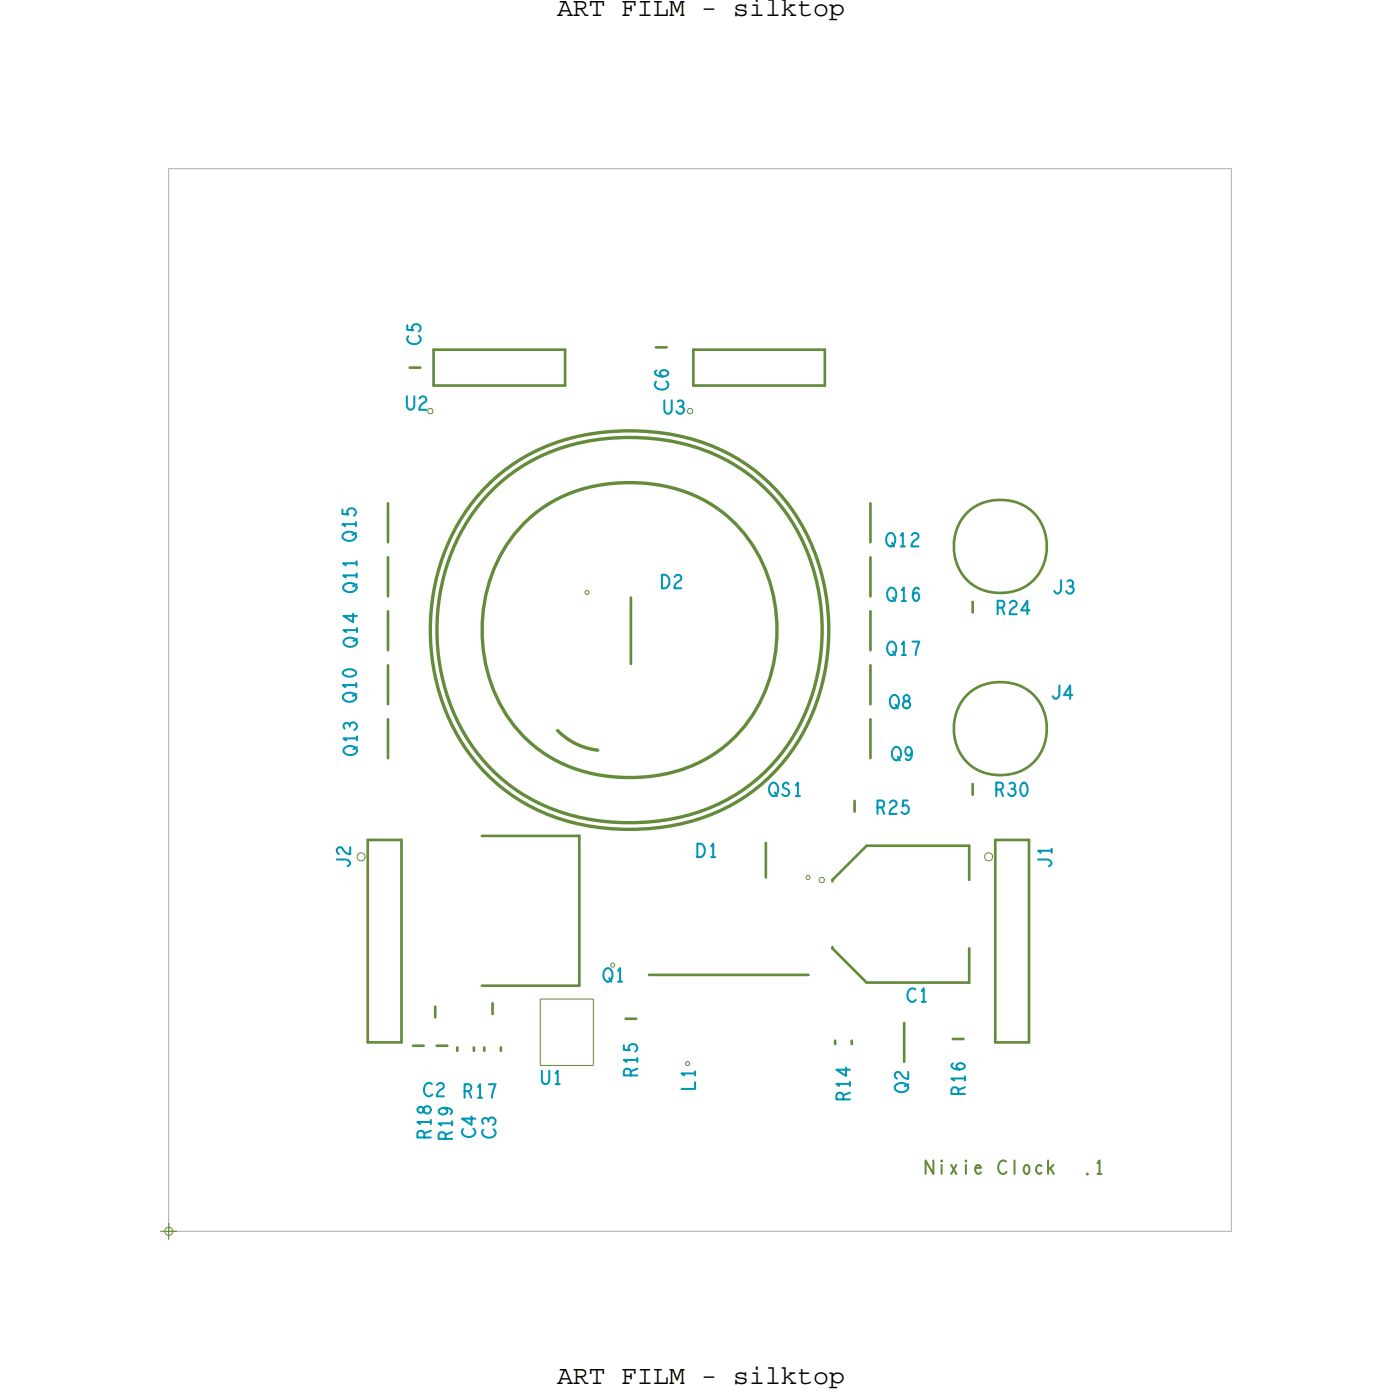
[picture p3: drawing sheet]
<svg xmlns="http://www.w3.org/2000/svg" width="105mm" height="105mm" viewBox="0 0 105 105" stroke-linecap="round" stroke-linejoin="round" font-family="sans-serif">
<!-- layer: Board Outline -->
<path d="M12.7 12.7h80v80h-80z" fill="none" stroke="#acacac" stroke-width=".08"/>
<!-- layer: Components -->
<g fill="none" stroke="#638b3a" stroke-width=".2">
<path d="M29.2 37.9v2.9zM30.8 27.7h.8zM32.6 26.3h9.9zM32.6 26.3v2.7zM32.6 29h9.9zM42.5 26.3v2.7zM49.4 26.2h.8zM52.2 29h9.9zM52.2 26.3h9.9zM52.2 26.3v2.7zM62.1 26.3v2.7zM65.5 37.9v2.9z"/>
<path d="M72.8 38.6a3.5 3.5 0 0 1 3.7-.8 3.5 3.5 0 0 1 2.3 2.9 3.5 3.5 0 0 1-4.5 3.8 3.6 3.6 0 0 1-1.5-5.9zM29.2 46v3zM29.2 54.2v2.9zM29.2 42v2.9zM29.2 50.1v2.9zM47.5 45v5zM65.5 54.2v2.9zM65.5 50.1v2.9zM65.5 46v3zM65.5 42v2.9zM72.8 52.3a3.5 3.5 0 0 1 3.7-.8 3.5 3.5 0 0 1 2.3 3 3.5 3.5 0 0 1-4.5 3.7 3.6 3.6 0 0 1-1.5-5.9zM73.2 59v.8z"/>
<path d="M73.2 45.3v.8zM27.7 78.5h2.5zM27.7 63.2v15.3zM27.7 63.2h2.5zM30.2 63.2v15.3zM31.1 78.7h.8zM32.8 75.8v.8zM32.9 78.7h.8zM34.4 78.9v.2zM35.7 78.9v.2zM36.3 74.2h7.3zM36.3 62.9h7.3z"/>
<path d="M36.5 78.9v.2zM37.1 75.5v.8zM37.7 78.9v.2zM43.6 62.9v11.3zM47.1 76.7h.8zM48.9 73.4h12zM57.7 63.5v2.6zM62.7 66.2l2.5-2.5zM62.7 66.2v.1zM62.7 71.3v.1zM62.7 71.4l2.5 2.6zM62.9 78.4v.2z"/>
<path d="M64.1 78.4v.2zM64.3 60.3v.8zM65.2 74h7.8zM65.2 63.7h7.8zM68.1 77v2.9zM71.7 78.2h.8zM73 63.7v2.5zM73 71.4v2.6zM74.9 63.2v15.3zM74.9 63.2h2.6zM74.9 78.5h2.6zM77.5 63.2v15.3z"/>
</g>
<path d="M51.8 30.9l.2-.1 .1 .1v.1l-.1 .2-.2-.2zM44.1 44.5h.1h.1v.2l-.1 .1-.1-.1zM27 64.3l.2-.1 .2 .1 .1 .2-.1 .2-.2 .1-.2-.1-.1-.2zM40.7 75.2h4zM40.7 75.2v5zM44.7 75.2v5zM51.6 80l.2-.1 .1 .1v.1l-.1 .1-.2-.1zM60.7 66l.1-.1 .2 .1v.1l-.2 .1-.1-.1zM61.7 66.2l.2-.2 .1 .2v.1l-.1 .1-.2-.1zM74.2 64.3l.2-.1 .3 .1v.2v.2l-.3 .1-.2-.1-.1-.2zM40.7 80.2h4z" fill="none" stroke="#638b3a" stroke-width=".08"/>
<path d="M36.1 37.1a14.5 14.5 0 0 1 11.3-4.7 14.4 14.4 0 0 1 12.4 6.2 16.2 16.2 0 0 1-1.2 19.1 14.5 14.5 0 0 1-11.2 4.7 14.4 14.4 0 0 1-12.4-6.1 16.2 16.2 0 0 1 1.1-19.2zM36.5 37.5a14 14 0 0 1 10.9-4.6 13.9 13.9 0 0 1 12 6 15.6 15.6 0 0 1-1.1 18.5 14 14 0 0 1-10.9 4.5 13.9 13.9 0 0 1-12-5.9 15.6 15.6 0 0 1 1.1-18.5zM39.6 39.3a11.4 11.4 0 0 1 9.7-2.8 10.4 10.4 0 0 1 9.1 9.4 11.3 11.3 0 0 1-4.4 10.7 12.2 12.2 0 0 1-13.2 0 11.4 11.4 0 0 1-4.1-12.2 10.8 10.8 0 0 1 2.9-5.1zM42 55a5 5 0 0 0 3 1.5" fill="none" stroke="#638b3a" stroke-width=".25"/>
<!-- layer: Drawing Origin -->
<path d="M12.5 92.5l.2-.1 .2 .1 .1 .2-.1 .2-.2 .1-.2-.1-.1-.2z" fill="none" stroke="#638b3a" stroke-width=".08"/>
<path d="M12.1 92.7h1.2M12.7 92.1v1.2" fill="none" stroke="#638b3a" stroke-width=".09"/>
<g font-size="2">
<text x="42" y="1.2">ART FILM - silktop</text>
<text x="42" y="104.2">ART FILM - silktop</text>
</g>
<g font-size="1.7" fill="#0097b7">
<text x="31.7" y="26" transform="rotate(-90 31.7 26)">C5</text>
<text x="50.3" y="29.4" transform="rotate(-90 50.3 29.4)">C6</text>
<text x="30.5" y="30.9">U2</text>
<text x="49.9" y="31.2">U3</text>
<text x="26.8" y="40.8" transform="rotate(-90 26.8 40.8)">Q15</text>
<text x="66.7" y="41.1">Q12</text>
<text x="26.8" y="44.6" transform="rotate(-90 26.8 44.6)">Q11</text>
<text x="49.7" y="44.3">D2</text>
<text x="66.8" y="45.3">Q16</text>
<text x="75" y="46.2">R24</text>
<text x="79.2" y="44.7">J3</text>
<text x="26.8" y="52.9" transform="rotate(-90 26.8 52.9)">Q10</text>
<text x="26.9" y="48.7" transform="rotate(-90 26.9 48.7)">Q14</text>
<text x="66.8" y="49.3">Q17</text>
<text x="67" y="53.3">Q8</text>
<text x="79.1" y="52.6">J4</text>
<text x="26.9" y="56.9" transform="rotate(-90 26.9 56.9)">Q13</text>
<text x="57.9" y="59.9">QS1</text>
<text x="67.1" y="57.2">Q9</text>
<text x="74.9" y="59.9">R30</text>
<text x="26.4" y="65.3" transform="rotate(-90 26.4 65.3)">J2</text>
<text x="52.4" y="64.5">D1</text>
<text x="65.9" y="61.3">R25</text>
<text x="79.2" y="65.3" transform="rotate(-90 79.2 65.3)">J1</text>
<text x="45.4" y="73.9">Q1</text>
<text x="68.2" y="75.4">C1</text>
<text x="31.9" y="82.5">C2</text>
<text x="34.8" y="82.6">R17</text>
<text x="40.7" y="81.6">U1</text>
<text x="48" y="81.1" transform="rotate(-90 48 81.1)">R15</text>
<text x="52.3" y="82.1" transform="rotate(-90 52.3 82.1)">L1</text>
<text x="64" y="82.9" transform="rotate(-90 64 82.9)">R14</text>
<text x="68.4" y="82.3" transform="rotate(-90 68.4 82.3)">Q2</text>
<text x="72.6" y="82.5" transform="rotate(-90 72.6 82.5)">R16</text>
<text x="32.4" y="85.8" transform="rotate(-90 32.4 85.8)">R18</text>
<text x="34" y="85.9" transform="rotate(-90 34 85.9)">R19</text>
<text x="35.8" y="85.7" transform="rotate(-90 35.8 85.7)">C4</text>
<text x="37.3" y="85.7" transform="rotate(-90 37.3 85.7)">C3</text>
</g>
<g font-size="1.7" fill="#638b3a">
<text x="69.6" y="88.4">Nixie Clock</text>
<text x="81.5" y="88.4">.1</text>
</g>
</svg>
